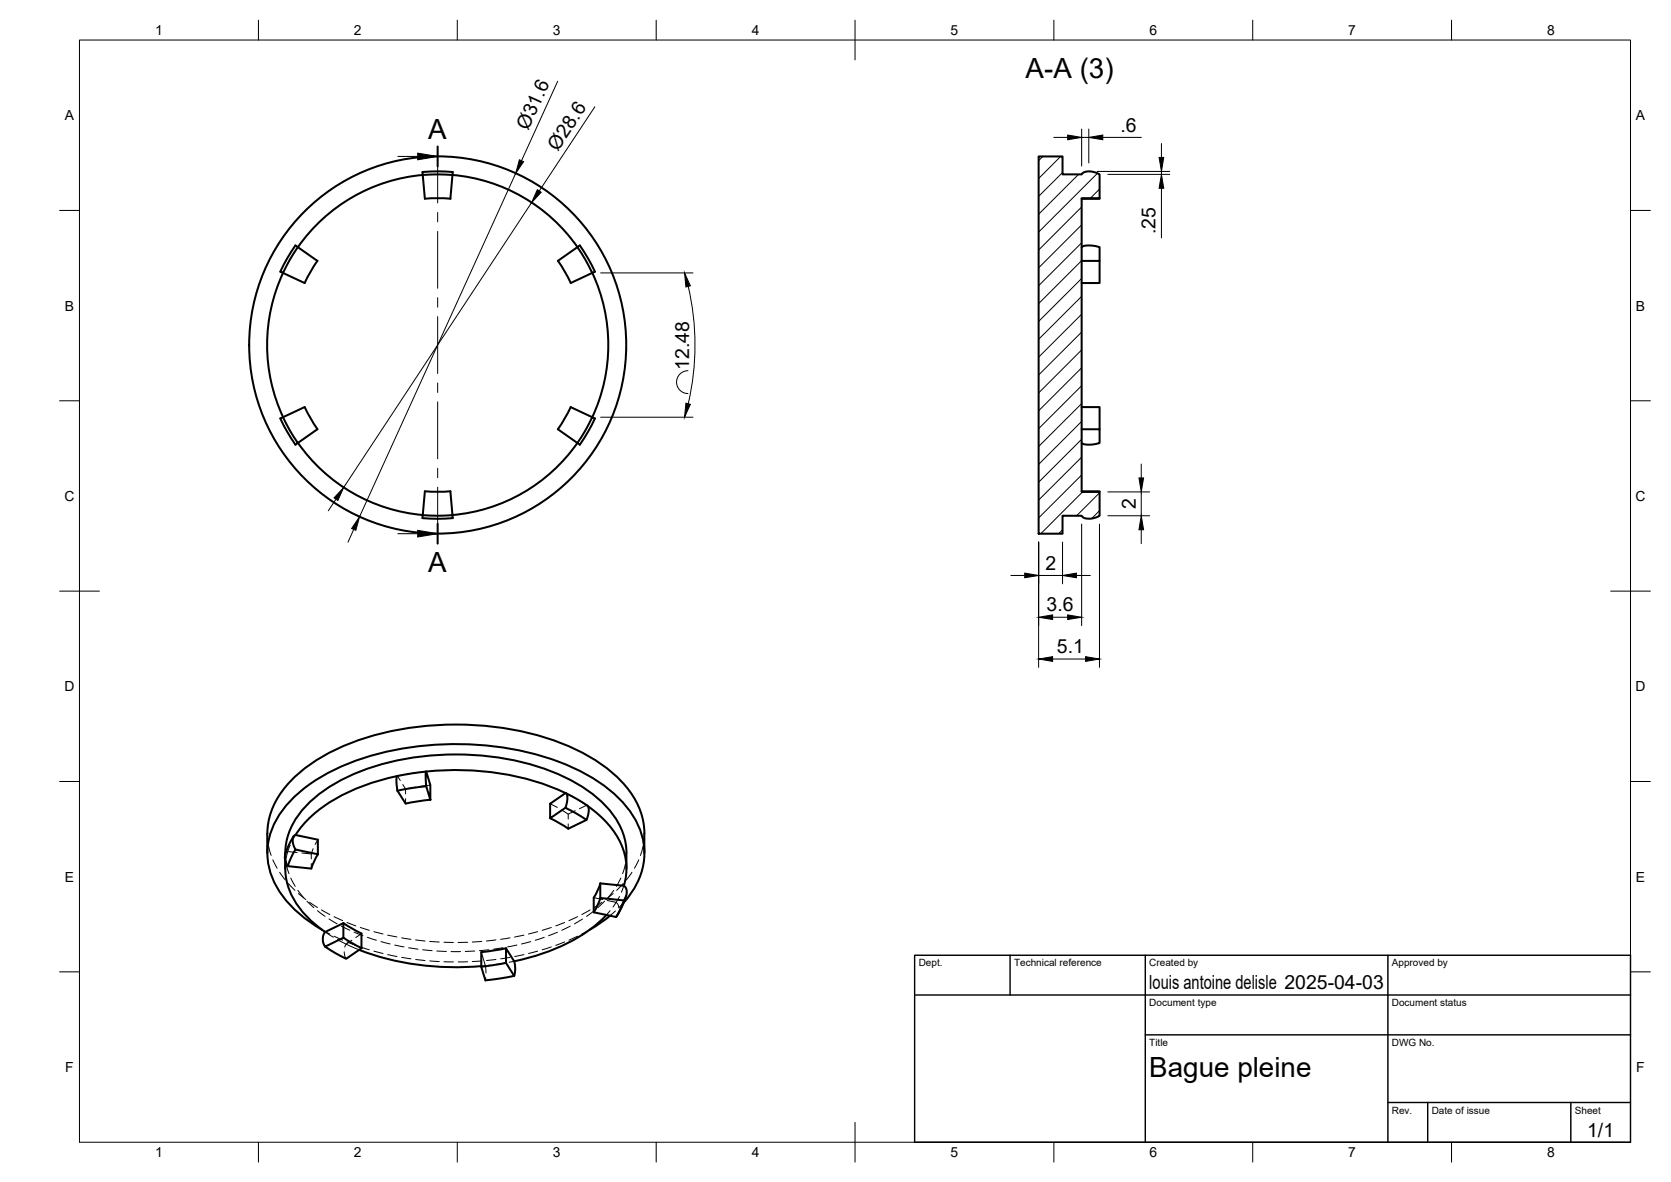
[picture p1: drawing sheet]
<svg xmlns="http://www.w3.org/2000/svg" width="420mm" height="297mm" viewBox="0 0 420 297" stroke-linecap="round" stroke-linejoin="round" font-family="sans-serif">
<!-- layer: Visible -->
<g fill="none" stroke="#000" stroke-width=".51">
<path d="M261.2 39.3h6v4.5h4.8a3.3 3.3 0 0 1 3.7-.4l.8 .4v6h-4.5v73.8h4.5v6a4.1 4.1 0 0 1-4.4 .2l-.1-.2h-4.8v4.5h-6zM106.8 50l-.5-6a42.9 42.9 0 0 0-31.4 18.1M106.8 49.9l3.3-.1 3.2 .1M113.2 50l.6-6.7a26.4 26.4 0 0 0-7.6 0l.1 .7a42.9 42.9 0 0 1 38.9 18.1l-4.9 3.5M276.5 49.8v.2h-4.5M74.9 62.1l-2 3.2-1.7 3.3-.7-.3 1.7-3.4 2.1-3.2 5.5 3.9M76.6 71.1l-5.4-2.5a43 43 0 0 0 3.7 42.7l-.6 .4-2.1-3.2-1.7-3.3 6.1-2.9M79.8 65.5l-1.7 2.7-1.5 2.9M140.3 65.5l1.7 2.7 1.5 2.9M143.5 71.1l6.1-2.8-1.8-3.4-2-3.2-.6 .4a42.8 42.8 0 0 1 3.7 42.7l-5.4-2.5M272 65.6h4.5v5.5h-4.5M272 62.1a6 6 0 0 1 4.5 0v3.5"/>
<path d="M74.9 111.3a42.9 42.9 0 0 0 31.4 18.1M76.6 102.3l1.5 2.8 1.7 2.8M79.8 107.9l-4.9 3.4M140.3 107.9l5.5 3.8 2-3.2 1.8-3.3-.7-.4a42.8 42.8 0 0 1-35.1 24.6M143.5 102.3l-1.5 2.8-1.7 2.8M272 107.9h4.5v3.4a6 6 0 0 1-4.5 0M272 102.3h4.5v5.6M106.8 123.5l-.6 6.6a26.4 26.4 0 0 0 7.6 0v-.6l-3.8 .1-3.7-.1M106.8 123.5l3.3 .1 3.2-.1M113.2 123.5l.6 6M272 123.5h4.5v.1M99.9 195a44.3 44.3 0 0 0-22.8 11.3l-2.8 3.5"/>
<path d="M99.9 195a6.7 6.7 0 0 0 0 3.7M99.9 198.7l2.1 3.2M107.1 193.9l1.1 3.4v3.7l-1-3.4zM107.1 193.9l-7.2 1.1M107.2 197.6l-7.3 1.1M107.2 193.9a67.4 67.4 0 0 1 35 5.4M142.2 199.3a1.96 1.96 0 0 1 .4 2.3l-.4 1.4 5.3 3M142.2 199.3l-3.9 2.7v3.6l3.9-2.6M142.3 199.4l5.4 3a2.18 2.18 0 0 1 .2 2.4l-.4 1.2-4.6 2.3-4.5-2.7M71.7 214.7a18.3 18.3 0 0 1 7.4-14.2 51.3 51.3 0 0 1 26.9-10.4 66.8 66.8 0 0 1 37 5.7 28.4 28.4 0 0 1 13 12 15.2 15.2 0 0 1 1.5 6.6v3.9M71.7 214.7a3.8 3.8 0 0 0 .6 3M71.7 216.1v2.2"/>
<path d="M71.8 216.5a17.2 17.2 0 0 0 6.1 14.6l3.9 3.1M73.8 210.2l-1.2 2.2-.9 2.3M73.9 210.1l.4-.3 5.6 1.2v3.7l-5.6-1.2-.7-2.1zM74.3 213.5l-1.1 2.1-.9 2.1 6 .6 .7-1.9 .9-1.7M108.2 201l-6.2 .9M147.9 202.6a21.4 21.4 0 0 1 9.4 13.3 14.5 14.5 0 0 1-.4 6.7M162 209.5v4.9M162 209.5a19.5 19.5 0 0 0-6.4-13.9 48.6 48.6 0 0 0-22.5-11.4 77 77 0 0 0-47.4 3.6 35.1 35.1 0 0 0-15.9 12.7 17.5 17.5 0 0 0-2.6 9v4.9M81.7 234.2l4.6-2.2v3.7l-4.6 2.2a3.2 3.2 0 0 1 0-3.7zM86.4 232l4.5 2.6v3.7l-3.9 2.6-5.3-3M86.4 235.6l4.5 2.7M90.3 238.7a68.7 68.7 0 0 0 30.7 4.1"/>
<path d="M127.2 238.3l2.1 3.3M127.2 238.3v3.7l2.1 3.2M127.3 238.3l-6.3 1v3.7M151 222l-.7 1.8-1 1.8v3.7M151 225.6l-.7 1.9-1 1.7M152.5 229.9a42.2 42.2 0 0 1-21.4 11.3l-1.8 .4M153.4 230.1l-5.1 3.5M156.9 226.3l-6-.6v-3.7l6 .6a2.68 2.68 0 0 1 0 3.7l-.9 2.1-1.1 2M156.9 226.8a17.4 17.4 0 0 0 3.9-18.7 28 28 0 0 0-13-13.3 71.6 71.6 0 0 0-40.5-7.5 61.3 61.3 0 0 0-29.4 9.8 23.9 23.9 0 0 0-10.4 14.3 18.5 18.5 0 0 0 6 16.6 36 36 0 0 0 7.4 5.6M157.4 225.1l-.7 2-1.8 3.3-5.6-1.1M127.3 242l-6.3 .9M129.3 241.6a6.7 6.7 0 0 1 0 3.6l-7.3 1.2-1-3.4"/>
<circle cx="110.1" cy="86.7" r="47.4"/>
</g>
<!-- layer: Hidden -->
<g fill="none" stroke="#000" stroke-width=".25">
<path d="M99.9 195h.1M99.9 195l.7 1.1M101.2 194.8l-1.3 .2M101.3 197.2l.7 1.1M102 198.3v1.2M104.5 197.8l-2.5 .5M104.7 194.2l-2.3 .3M107.2 193.9l-1.3 .1M108.2 197.3l-2.5 .3M142.2 199.3l2.2 1.2M67.2 209.5l.2 2M67.5 212.7l.7 2.3"/>
<path d="M68.6 216.1l1.1 2.1M70.3 219.2l1.4 1.9M71.7 214.4l.1 1.7M72 217.3l.7 2.2M72.3 214l-.5 2.5M72.3 214l-.6 .7v1.4M72.3 214l2.4 .2M73 212.4l-.7 1.6M74.3 209.8l-.9 1.5M75.9 214.4l2.4 .2M78.3 214.6v1.2M78.3 217v1.3"/>
<path d="M78.7 213.3l-.4 1.3M79.9 211l-.7 1.2M102 200.7v1.2M138.3 202l1.8 .9M141.2 203.5l1.7 1.1 1.7-.9M142.9 204.6v1.2M142.9 207v1.3M145.4 201l2.3 1.4M147.9 202.6l-.4-.2-1.8 .8M157.2 217.3l-.7 2.2M157.5 214.4l-.1 1.7M158.9 219.2l-1.4 1.9"/>
<path d="M160.6 216.1l-1.1 2.1M161.7 212.7l-.7 2.3M162 209.5l-.1 2M72.5 222l1.6 1.7M73.1 220.6l1.1 2.1M74.9 223.7l1.5 1.9M75 224.5l1.9 1.5M77.2 226.5l1.7 1.6M77.8 226.7l2 1.4M79.8 228.9l1.9 1.4M80.8 228.7l2.1 1.1M80.9 233.6l2 1.1"/>
<path d="M81.7 234.2l2.1 1.3M82.7 230.9l2.1 1.3M84 230.4l2.1 1M84 235.3l2.1 1M84.9 236.1l2.1 1.2M85.8 232.7l2.1 1.1M86.6 239.2l.1 .9 .3 .8M87 237.3l3.3 1.4M87 237.3l-.3 .7M87.2 231.8l2.3 .9M87.2 236.7l2.3 .9M88.5 236.3l-1.5 1"/>
<path d="M89 234.3l2.2 .8M90.6 233.1l2.3 .7M90.6 238l2.3 .7M90.9 234.6l-1.4 1M92.4 235.5l2.2 .8M94 234.1l2.3 .6M94 239l2.3 .6M95.8 236.6l2.3 .6M97.5 235l2.3 .5M97.5 239.9l2.3 .5M99.3 237.5l2.3 .5M101 235.7l2.3 .4"/>
<path d="M102.7 238.2l2.4 .3M104.5 236.2l2.4 .3M106.3 238.7l2.3 .2M108.1 236.6l2.3 .1M109.8 239l2.4 .1M111.6 236.8h2.4M113.4 239.1h2.4M117.6 236.8h-2.4M119.4 239l-2.4 .1M121 239.3l1 3.4-1 .1M121.1 236.6l-2.3 .1M122.9 238.7l-2.4 .2"/>
<path d="M124.7 236.2l-2.4 .3M126.4 238.2l-2.3 .3M128.2 235.7l-2.3 .4M130 237.5l-2.4 .5M131.7 235l-2.3 .5M131.7 239.9l-2.3 .5M133.4 236.6l-2.3 .6M135.2 234.1l-2.3 .6M135.2 239l-2.3 .6M136.8 235.5l-2.2 .8M138.6 233.1l-2.3 .7M138.6 238l-2.3 .7"/>
<path d="M140.2 234.3l-2.3 .8M142 231.8l-2.3 .9M142 236.7l-2.3 .9M143.4 232.7l-2.2 1.1M145.2 230.4l-2.2 1M145.2 235.3l-2.1 1M146.5 231l-2.1 1.2M148.3 233.6l-2 1.1M148.4 228.7l-2.1 1.1M149.3 225.6l2.2 .4M149.4 228.9l-1.9 1.4M151.4 226.7l-2 1.4"/>
<path d="M152 226.5l-1.7 1.6M152.7 226.3l2.2 .5M153.4 228.9l-.9 1M154.2 224.5l-1.9 1.5M154.3 223.7l-1.5 1.9M154.7 228.9l-1.3 1.2M154.9 226.8l-.8 1.1M154.9 226.8l.5 .6 .2 .8M155.5 229.3l-.4 .9M155.8 225.3l-.9 1.5M156.1 220.6l-1.1 2.1M156.7 222l-1.7 1.7"/>
<path d="M156.8 226.8l-1.2 1.3M156.9 222.6l-.6 1.6M101 240.6l2.3 .3M104.5 241.1l2.4 .3M108.1 241.5l2.3 .1M111.6 241.7h2.4M117.6 241.7h-2.4M121.1 241.5l-2.3 .1M122.2 245.7l-.2 .7M123.3 242.5l-1.3 .2 .2 1.8M124.7 241.1l-2.4 .3M126.9 242l-2.4 .4"/>
<path d="M128.2 240.6l-2.3 .3M129.3 241.6l-1.3 .2"/>
</g>
<!-- layer: BORDER -->
<g fill="none" stroke="#000" stroke-width=".25">
<path d="M20 10.1h390v276.9h-390zM65 5.1v5M115 5.1v5M165 5.1v5M215 5.1v10M265 5.1v5M315 5.1v5M365 5.1v5M15 52.9h5M410 52.9h5M15 100.7h5M410 100.7h5"/>
<path d="M15 148.6h10M405 148.6h10M15 196.4h5M410 196.4h5M15 244.2h5M410 244.2h5M65 287v5M115 287v5M165 287v5M215 282.1v9.9M265 287v5M315 287v5"/>
<path d="M365 287v5"/>
</g>
<!-- layer: TITLEBLOCK -->
<path d="M230 240.1h180v46.9h-180zM230 250h180M254 240.1v9.9M288 240.1v46.9M349 240.1v46.9M288 260.1h122M349 277.1h61M359 277.1v9.9M395 277.1v9.9" fill="none" stroke="#000" stroke-width=".36"/>
<!-- layer: Hatching -->
<g fill="none" stroke="#000" stroke-width=".25">
<path d="M262.2 39.3l-1 1.1M266.7 39.3l-5.5 5.6M267.2 43.4l-6 5.9M271.2 43.8l-10 10M272 52l-10.8 10.8M272 56.5l-10.8 10.8M275.9 43.5l-14.7 14.8M276.5 47.5l-2.3 2.3M272 61l-10.8 10.8M272 65.5l-10.8 10.8M272 70l-10.8 10.8M272 74.5l-10.8 10.8"/>
<path d="M272 79l-10.8 10.8M272 83.4l-10.8 10.8M272 87.9l-10.8 10.8M272 92.4l-10.8 10.8M272 96.9l-10.8 10.8M272 101.4l-10.8 10.8M272 105.9l-10.8 10.8M272 110.4l-10.8 10.8M272 114.9l-10.8 10.8M272 119.4l-10.8 10.8M267.2 133.1l-1 1M272.2 123.6l-10.5 10.5"/>
<path d="M276.5 123.9l-5.8 5.7M276.5 128.3l-2 2"/>
</g>
<!-- layer: Section Lines -->
<path d="M110 36.8v5M110 131.6v5" fill="none" stroke="#000" stroke-width=".51"/>
<path d="M100 39.3h5M110 41.8v9.2M110 53.4v2.4M110 58.2v14.2M110 74.8v2.4M110 79.6v14.3M110 96.3v2.3M110 101v14.3M110 117.7v2.3M100 134.1h5M110 122.4v9.2" fill="none" stroke="#000" stroke-width=".25"/>
<path d="M105 38.5l5 .8-5 .9zM105 133.3l5 .8-5 .8z" fill="#000" stroke="#000" stroke-width=".25"/>
<!-- layer: FD_Dimensions -->
<g fill="none" stroke="#000" stroke-width=".25">
<path d="M140.2 20.4l-9.1 20M149.6 26.8l-14 21.2M265 34.5h3.5M272 32.4v9.3M272 34.5h1.8M273.8 32.4v8.6M277.3 34.5h9.7M292 36.1v3.5M129.7 43.6l-39.3 86.3M133.7 50.9l-47.3 71.6M275.9 43.1h18.2M278.6 43.8h15.5"/>
<path d="M292 43.1v.7M292 47.3v12.5M151 68.6h23.2M173 72a64.7 64.7 0 0 1 0 29.5M173 93.2a2.87 2.87 0 0 0-2.9 2.8 2.87 2.87 0 0 0 2.9 2.9M151 104.8h23.2M287 116.6v3.5M84.5 125.4l-2 3M88.9 133l-1.4 3.2M261.2 136.2v31.5M267.2 136.2v10.5M272 131.7v25.5"/>
<path d="M276.5 131.7v36M278.6 123.6h10.5M278.6 129.6h10.5M287 123.6v6M287 133.1v3.5M254.2 144.6h3.5M261.2 144.6h6M264.7 155.1h3.8M270.7 144.6h3.5M264.7 165.6h8.3"/>
</g>
<g fill="#000" stroke="#000" stroke-width=".25">
<path d="M268.5 33.9l3.5 .6-3.5 .6zM273.8 34.5l3.5-.6v1.2zM291.4 39.6h1.2l-.6 3.5zM130.6 40.2l1.1 .4-2 3zM135.1 47.7l1 .6-2.4 2.6zM292 43.8l.6 3.5h-1.2zM172.1 68.6l1.5 3.2-1.1 .3zM172.5 101.3l1.1 .3-1.5 3.2zM86.4 122.5l-1.4 3.3-1-.7zM90.4 129.9l-.9 3.4-1.1-.5zM286.4 120.1h1.1l-.5 3.5zM287 129.6l.5 3.5h-1.1z"/>
<path d="M257.7 144l3.5 .6-3.5 .6zM261.2 155.1l3.5-.6v1.2zM268.5 154.5l3.5 .6-3.5 .6zM267.2 144.6l3.5-.6v1.2zM261.2 165.6l3.5-.6v1.2zM273 165l3.5 .6-3.5 .6z"/>
</g>
<g font-size="7">
<text x="257.9" y="19.6">A-A (3)</text>
<text x="107.7" y="34.8">A</text>
<text x="107.7" y="143.6">A</text>
<text x="289" y="270.6">Bague pleine</text>
</g>
<g font-size="4.9">
<text x="132.8" y="33" transform="rotate(-66 132.8 33)">Ø31.6</text>
<text x="281.7" y="33.1">.6</text>
<text x="140.3" y="38.1" transform="rotate(-57 140.3 38.1)">Ø28.6</text>
<text x="290.6" y="58.8" transform="rotate(-90 290.6 58.8)">.25</text>
<text x="173.3" y="93" transform="rotate(-90 173.3 93)">12.48</text>
<text x="285.6" y="127.9" transform="rotate(-90 285.6 127.9)">2</text>
<text x="262.8" y="143.2">2</text>
<text x="263.2" y="153.7">3.6</text>
<text x="265.8" y="164.2">5.1</text>
<text x="289" y="248.5">louis antoine delisle 2025-04-03</text>
<text x="399.1" y="285.7">1/1</text>
</g>
<g font-size="3.5">
<text x="39" y="8.8">1</text>
<text x="89" y="8.8">2</text>
<text x="139" y="8.8">3</text>
<text x="189" y="8.8">4</text>
<text x="239" y="8.8">5</text>
<text x="289" y="8.8">6</text>
<text x="339" y="8.8">7</text>
<text x="389" y="8.8">8</text>
<text x="16.3" y="30.2">A</text>
<text x="411.3" y="30.2">A</text>
<text x="16.3" y="78">B</text>
<text x="411.3" y="78">B</text>
<text x="16.2" y="125.9">C</text>
<text x="411.2" y="125.9">C</text>
<text x="16.2" y="173.7">D</text>
<text x="411.2" y="173.7">D</text>
<text x="16.3" y="221.6">E</text>
<text x="411.3" y="221.6">E</text>
<text x="16.4" y="269.4">F</text>
<text x="411.4" y="269.4">F</text>
<text x="39" y="290.8">1</text>
<text x="89" y="290.8">2</text>
<text x="139" y="290.8">3</text>
<text x="189" y="290.8">4</text>
<text x="239" y="290.8">5</text>
<text x="289" y="290.8">6</text>
<text x="339" y="290.8">7</text>
<text x="389" y="290.8">8</text>
</g>
<g font-size="2.5">
<text x="231" y="242.9">Dept.</text>
<text x="255" y="242.9">Technical reference</text>
<text x="289" y="242.9">Created by</text>
<text x="350" y="242.9">Approved by</text>
<text x="289" y="252.8">Document type</text>
<text x="350" y="252.8">Document status</text>
<text x="289" y="262.9">Title</text>
<text x="350" y="262.9">DWG No.</text>
<text x="350" y="279.9">Rev.</text>
<text x="360" y="279.9">Date of issue</text>
<text x="396" y="279.9">Sheet</text>
</g>
</svg>
